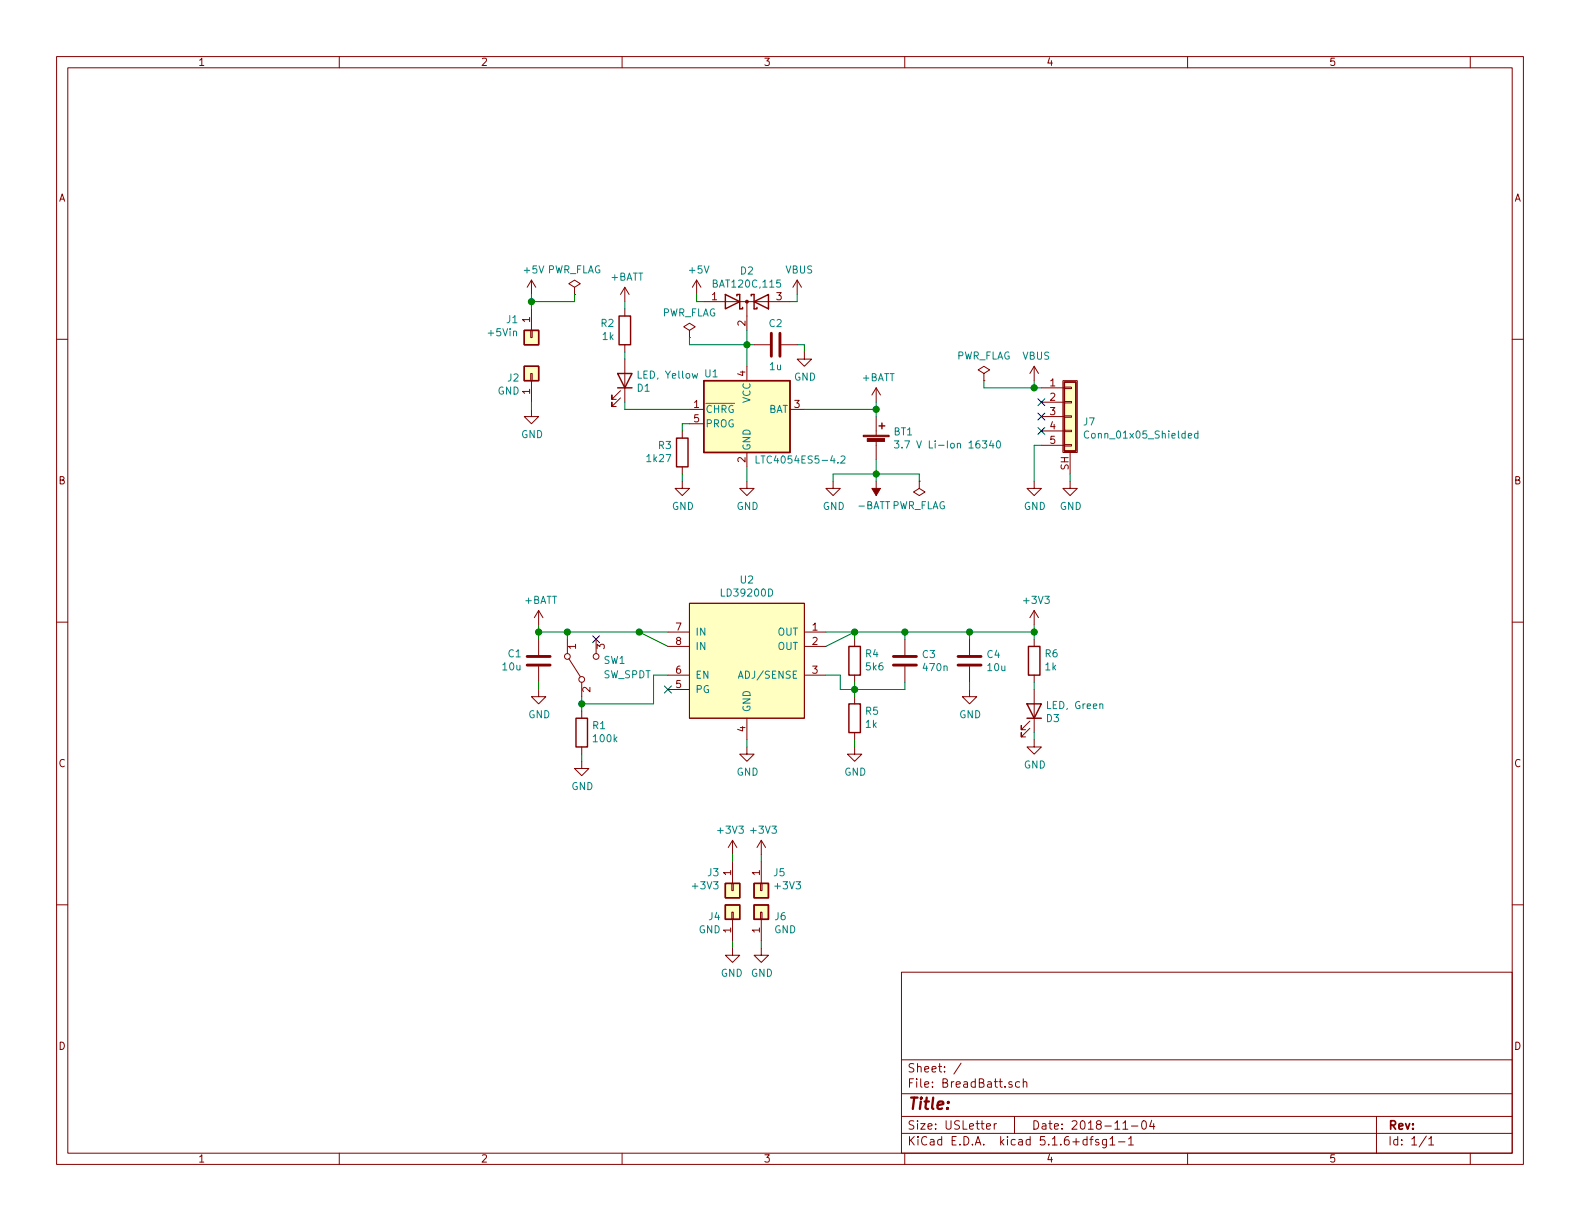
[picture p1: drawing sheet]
EESchema Schematic File Version 4
LIBS:BreadBatt-cache
EELAYER 26 0
EELAYER END
$Descr USLetter 11000 8500
encoding utf-8
Sheet 1 1
Title ""
Date "2018-11-04"
Rev ""
Comp ""
Comment1 ""
Comment2 ""
Comment3 ""
Comment4 ""
$EndDescr
$Comp
L Battery_Management:LTC4054ES5-4.2 U1
U 1 1
P 5200 2850
F 0 "U1" H 4900 3100 50  0000 L CNN
F 1 "LTC4054ES5-4.2" H 5250 2500 50  0000 L CNN
F 2 "Package_TO_SOT_SMD:TSOT-23-5" H 5200 2350 50  0001 C CNN
F 3 "http://cds.linear.com/docs/en/datasheet/405442xf.pdf" H 5200 2750 50  0001 C CNN
F 4 "Digi-Key" H 5200 2850 50  0001 C CNN "Vendor"
F 5 "LTC4054ES5-4.2#TRMPBFCT-ND" H 5200 2850 50  0001 C CNN "Vendor Part Number"
F 6 "Linear Technology/Analog Devices" H 5200 2850 50  0001 C CNN "Manufacturer"
F 7 "LTC4054ES5-4.2#TRMPBF" H 5200 2850 50  0001 C CNN "Manufacturer Part Number"
	1    5200 2850
	1    0    0    -1  
$EndComp
$Comp
L power:GND #PWR011
U 1 1
P 5200 3350
F 0 "#PWR011" H 5200 3100 50  0001 C CNN
F 1 "GND" H 5205 3177 50  0000 C CNN
F 2 "" H 5200 3350 50  0001 C CNN
F 3 "" H 5200 3350 50  0001 C CNN
	1    5200 3350
	1    0    0    -1  
$EndComp
Wire Wire Line
	5200 3350 5200 3250
$Comp
L Connector_Generic_Shielded:Conn_01x05_Shielded J7
U 1 1
P 7450 2900
F 0 "J7" H 7537 2865 50  0000 L CNN
F 1 "Conn_01x05_Shielded" H 7537 2774 50  0000 L CNN
F 2 "Connector_USB:USB_Micro-B_Molex-105017-0001" H 7450 2900 50  0001 C CNN
F 3 "~" H 7450 2900 50  0001 C CNN
F 4 "Digi-Key" H 7450 2900 50  0001 C CNN "Vendor"
F 5 "WM1399CT-ND" H 7450 2900 50  0001 C CNN "Vendor Part Number"
F 6 "Molex, LLC" H 7450 2900 50  0001 C CNN "Manufacturer"
F 7 "1050170001" H 7450 2900 50  0001 C CNN "Manufacturer Part Number"
	1    7450 2900
	1    0    0    -1  
$EndComp
$Comp
L power:GND #PWR026
U 1 1
P 7450 3350
F 0 "#PWR026" H 7450 3100 50  0001 C CNN
F 1 "GND" H 7455 3177 50  0000 C CNN
F 2 "" H 7450 3350 50  0001 C CNN
F 3 "" H 7450 3350 50  0001 C CNN
	1    7450 3350
	1    0    0    -1  
$EndComp
Wire Wire Line
	7450 3350 7450 3300
$Comp
L power:VBUS #PWR015
U 1 1
P 5550 2050
F 0 "#PWR015" H 5550 1900 50  0001 C CNN
F 1 "VBUS" H 5565 2223 50  0000 C CNN
F 2 "" H 5550 2050 50  0001 C CNN
F 3 "" H 5550 2050 50  0001 C CNN
	1    5550 2050
	1    0    0    -1  
$EndComp
$Comp
L power:VBUS #PWR022
U 1 1
P 7200 2650
F 0 "#PWR022" H 7200 2500 50  0001 C CNN
F 1 "VBUS" H 7215 2823 50  0000 C CNN
F 2 "" H 7200 2650 50  0001 C CNN
F 3 "" H 7200 2650 50  0001 C CNN
	1    7200 2650
	1    0    0    -1  
$EndComp
Wire Wire Line
	7200 2650 7200 2700
Wire Wire Line
	7200 2700 7250 2700
NoConn ~ 7250 2800
NoConn ~ 7250 2900
NoConn ~ 7250 3000
Wire Wire Line
	7250 3100 7200 3100
Wire Wire Line
	7200 3100 7200 3350
$Comp
L power:GND #PWR023
U 1 1
P 7200 3350
F 0 "#PWR023" H 7200 3100 50  0001 C CNN
F 1 "GND" H 7205 3177 50  0000 C CNN
F 2 "" H 7200 3350 50  0001 C CNN
F 3 "" H 7200 3350 50  0001 C CNN
	1    7200 3350
	1    0    0    -1  
$EndComp
Wire Wire Line
	5550 2050 5550 2100
$Comp
L Device:D_Schottky_x2_KCom_AKA D2
U 1 1
P 5200 2100
F 0 "D2" H 5200 2316 50  0000 C CNN
F 1 "BAT120C,115" H 5200 2225 50  0000 C CNN
F 2 "Package_TO_SOT_SMD:SOT-223-3_TabPin2" H 5200 2100 50  0001 C CNN
F 3 "https://assets.nexperia.com/documents/data-sheet/BAT120_SERIES.pdf" H 5200 2100 50  0001 C CNN
F 4 "Digi-Key" H 5200 2100 50  0001 C CNN "Vendor"
F 5 "1727-5450-1-ND" H 5200 2100 50  0001 C CNN "Vendor Part Number"
F 6 "Nexperia USA Inc." H 5200 2100 50  0001 C CNN "Manufacturer"
F 7 "BAT120C,115" H 5200 2100 50  0001 C CNN "Manufacturer Part Number"
	1    5200 2100
	1    0    0    -1  
$EndComp
Wire Wire Line
	5550 2100 5500 2100
$Comp
L power:+BATT #PWR019
U 1 1
P 6100 2800
F 0 "#PWR019" H 6100 2650 50  0001 C CNN
F 1 "+BATT" H 6115 2973 50  0000 C CNN
F 2 "" H 6100 2800 50  0001 C CNN
F 3 "" H 6100 2800 50  0001 C CNN
	1    6100 2800
	1    0    0    -1  
$EndComp
$Comp
L power:-BATT #PWR020
U 1 1
P 6100 3350
F 0 "#PWR020" H 6100 3200 50  0001 C CNN
F 1 "-BATT" H 6115 3523 50  0000 C CNN
F 2 "" H 6100 3350 50  0001 C CNN
F 3 "" H 6100 3350 50  0001 C CNN
	1    6100 3350
	-1   0    0    1   
$EndComp
$Comp
L Device:Battery_Cell BT1
U 1 1
P 6100 3100
F 0 "BT1" H 6218 3196 50  0000 L CNN
F 1 "3.7 V Li-Ion 16340" H 6218 3105 50  0000 L CNN
F 2 "KiCad:BHC-CR123A" V 6100 3160 50  0001 C CNN
F 3 "http://shogyo.com/wp-content/themes/shogyo/pdf/bhc-cr123a(revised).pdf" V 6100 3160 50  0001 C CNN
F 4 "Shogyo International Corp." H 6100 3100 50  0001 C CNN "Manufacturer"
F 5 "BHC-CR123A" H 6100 3100 50  0001 C CNN "Manufacturer Part Number"
	1    6100 3100
	1    0    0    -1  
$EndComp
Wire Wire Line
	6100 2900 6100 2850
Wire Wire Line
	6100 3200 6100 3300
Wire Wire Line
	6100 2850 5600 2850
Connection ~ 6100 2850
Wire Wire Line
	6100 2850 6100 2800
Wire Wire Line
	6100 3300 5800 3300
Wire Wire Line
	5800 3300 5800 3350
Connection ~ 6100 3300
Wire Wire Line
	6100 3300 6100 3350
$Comp
L power:GND #PWR017
U 1 1
P 5800 3350
F 0 "#PWR017" H 5800 3100 50  0001 C CNN
F 1 "GND" H 5805 3177 50  0000 C CNN
F 2 "" H 5800 3350 50  0001 C CNN
F 3 "" H 5800 3350 50  0001 C CNN
	1    5800 3350
	1    0    0    -1  
$EndComp
$Comp
L Device:R R3
U 1 1
P 4750 3150
F 0 "R3" H 4681 3104 50  0000 R CNN
F 1 "1k27" H 4681 3195 50  0000 R CNN
F 2 "Resistor_SMD:R_0402_1005Metric" V 4680 3150 50  0001 C CNN
F 3 "~" H 4750 3150 50  0001 C CNN
F 4 "Digi-Key" H 4750 3150 50  0001 C CNN "Vendor"
F 5 "P1.27KLCT-ND" H 4750 3150 50  0001 C CNN "Vendor Part Number"
F 6 "Panasonic Electronic Components" H 4750 3150 50  0001 C CNN "Manufacturer"
F 7 "ERJ-2RKF1271X" H 4750 3150 50  0001 C CNN "Manufacturer Part Number"
	1    4750 3150
	1    0    0    1   
$EndComp
Wire Wire Line
	4750 3000 4750 2950
Wire Wire Line
	4750 2950 4800 2950
Wire Wire Line
	4750 3300 4750 3350
$Comp
L power:GND #PWR07
U 1 1
P 4750 3350
F 0 "#PWR07" H 4750 3100 50  0001 C CNN
F 1 "GND" H 4755 3177 50  0000 C CNN
F 2 "" H 4750 3350 50  0001 C CNN
F 3 "" H 4750 3350 50  0001 C CNN
	1    4750 3350
	1    0    0    -1  
$EndComp
$Comp
L Device:C C2
U 1 1
P 5400 2400
F 0 "C2" V 5250 2400 50  0000 C CNN
F 1 "1u" V 5550 2400 50  0000 C CNN
F 2 "Capacitor_SMD:C_0402_1005Metric" H 5438 2250 50  0001 C CNN
F 3 "~" H 5400 2400 50  0001 C CNN
F 4 "Digi-Key" H 5400 2400 50  0001 C CNN "Vendor"
F 5 "445-13181-1-ND" H 5400 2400 50  0001 C CNN "Vendor Part Number"
F 6 "TDK Corporation" H 5400 2400 50  0001 C CNN "Manufacturer"
F 7 "CGB2A1X5R1C105K033BC" H 5400 2400 50  0001 C CNN "Manufacturer Part Number"
	1    5400 2400
	0    1    1    0   
$EndComp
$Comp
L power:GND #PWR016
U 1 1
P 5600 2450
F 0 "#PWR016" H 5600 2200 50  0001 C CNN
F 1 "GND" H 5605 2277 50  0000 C CNN
F 2 "" H 5600 2450 50  0001 C CNN
F 3 "" H 5600 2450 50  0001 C CNN
	1    5600 2450
	1    0    0    -1  
$EndComp
Wire Wire Line
	5600 2450 5600 2400
Wire Wire Line
	5600 2400 5550 2400
Wire Wire Line
	5250 2400 5200 2400
Wire Wire Line
	5200 2400 5200 2550
Wire Wire Line
	5200 2300 5200 2400
Connection ~ 5200 2400
$Comp
L Device:LED D3
U 1 1
P 7200 4950
F 0 "D3" V 7145 5028 50  0000 L CNN
F 1 "LED, Green" V 7236 5028 50  0000 L CNN
F 2 "LED_SMD:LED_0402_1005Metric" H 7200 4950 50  0001 C CNN
F 3 "~" H 7200 4950 50  0001 C CNN
F 4 "Digi-Key" H 7200 4950 50  0001 C CNN "Vendor"
F 5 "732-11992-1-ND" H 7200 4950 50  0001 C CNN "Vendor Part Number"
F 6 "Wurth Electronics Inc." H 7200 4950 50  0001 C CNN "Manufacturer"
F 7 "150040VS73240" H 7200 4950 50  0001 C CNN "Manufacturer Part Number"
	1    7200 4950
	0    1    -1   0   
$EndComp
$Comp
L Device:LED D1
U 1 1
P 4350 2650
F 0 "D1" V 4295 2729 50  0000 L CNN
F 1 "LED, Yellow" V 4386 2729 50  0000 L CNN
F 2 "LED_SMD:LED_0402_1005Metric" H 4350 2650 50  0001 C CNN
F 3 "~" H 4350 2650 50  0001 C CNN
F 4 "Digi-Key" H 4350 2650 50  0001 C CNN "Vendor"
F 5 "732-11993-1-ND" H 4350 2650 50  0001 C CNN "Vendor Part Number"
F 6 "Wurth Electronics Inc." H 4350 2650 50  0001 C CNN "Manufacturer"
F 7 "150040YS73240" H 4350 2650 50  0001 C CNN "Manufacturer Part Number"
	1    4350 2650
	0    1    -1   0   
$EndComp
$Comp
L power:+5V #PWR08
U 1 1
P 4850 2050
F 0 "#PWR08" H 4850 1900 50  0001 C CNN
F 1 "+5V" H 4865 2223 50  0000 C CNN
F 2 "" H 4850 2050 50  0001 C CNN
F 3 "" H 4850 2050 50  0001 C CNN
	1    4850 2050
	1    0    0    -1  
$EndComp
Wire Wire Line
	4850 2050 4850 2100
Wire Wire Line
	4850 2100 4900 2100
$Comp
L Device:R R6
U 1 1
P 7200 4600
F 0 "R6" H 7131 4554 50  0000 R CNN
F 1 "1k" H 7131 4645 50  0000 R CNN
F 2 "Resistor_SMD:R_0402_1005Metric" V 7130 4600 50  0001 C CNN
F 3 "~" H 7200 4600 50  0001 C CNN
F 4 "Digi-Key" H 7200 4600 50  0001 C CNN "Vendor"
F 5 "1276-3430-1-ND" H 7200 4600 50  0001 C CNN "Vendor Part Number"
F 6 "Samsung Electro-Mechanics" H 7200 4600 50  0001 C CNN "Manufacturer"
F 7 "RC1005F102CS" H 7200 4600 50  0001 C CNN "Manufacturer Part Number"
	1    7200 4600
	-1   0    0    1   
$EndComp
$Comp
L Device:R R2
U 1 1
P 4350 2300
F 0 "R2" H 4281 2254 50  0000 R CNN
F 1 "1k" H 4281 2345 50  0000 R CNN
F 2 "Resistor_SMD:R_0402_1005Metric" V 4280 2300 50  0001 C CNN
F 3 "~" H 4350 2300 50  0001 C CNN
F 4 "Digi-Key" H 4350 2300 50  0001 C CNN "Vendor"
F 5 "1276-3430-1-ND" H 4350 2300 50  0001 C CNN "Vendor Part Number"
F 6 "Samsung Electro-Mechanics" H 4350 2300 50  0001 C CNN "Manufacturer"
F 7 "RC1005F102CS" H 4350 2300 50  0001 C CNN "Manufacturer Part Number"
	1    4350 2300
	1    0    0    1   
$EndComp
Wire Wire Line
	7200 4750 7200 4800
Wire Wire Line
	4350 2450 4350 2500
Wire Wire Line
	4350 2850 4350 2800
Wire Wire Line
	4350 2850 4800 2850
$Comp
L power:GND #PWR025
U 1 1
P 7200 5150
F 0 "#PWR025" H 7200 4900 50  0001 C CNN
F 1 "GND" H 7205 4977 50  0000 C CNN
F 2 "" H 7200 5150 50  0001 C CNN
F 3 "" H 7200 5150 50  0001 C CNN
	1    7200 5150
	1    0    0    -1  
$EndComp
Wire Wire Line
	7200 5150 7200 5100
$Comp
L power:+BATT #PWR06
U 1 1
P 4350 2100
F 0 "#PWR06" H 4350 1950 50  0001 C CNN
F 1 "+BATT" H 4365 2273 50  0000 C CNN
F 2 "" H 4350 2100 50  0001 C CNN
F 3 "" H 4350 2100 50  0001 C CNN
	1    4350 2100
	1    0    0    -1  
$EndComp
Wire Wire Line
	4350 2150 4350 2100
Wire Wire Line
	7200 4450 7200 4400
$Comp
L KiCad:LD39200D U2
U 1 1
P 5200 4600
F 0 "U2" H 5200 5165 50  0000 C CNN
F 1 "LD39200D" H 5200 5074 50  0000 C CNN
F 2 "Package_DFN_QFN:DFN-8-1EP_4x4mm_P0.8mm_EP2.5x3.6mm" H 4750 4950 50  0001 C CNN
F 3 "https://www.st.com/content/ccc/resource/technical/document/datasheet/4b/e6/2e/a4/16/04/46/9d/DM00102135.pdf/files/DM00102135.pdf/jcr:content/translations/en.DM00102135.pdf" H 4850 5050 50  0001 C CNN
F 4 "Digi-Key" H 5200 4600 50  0001 C CNN "Vendor"
F 5 "497-14961-1-ND" H 5200 4600 50  0001 C CNN "Vendor Part Number"
F 6 "STMicroelectronics" H 5150 5350 50  0001 C CNN "Manufacturer"
F 7 "LD39200DPUR" H 5200 4600 50  0001 C CNN "Manufacturer Part Number"
	1    5200 4600
	1    0    0    -1  
$EndComp
$Comp
L power:GND #PWR012
U 1 1
P 5200 5200
F 0 "#PWR012" H 5200 4950 50  0001 C CNN
F 1 "GND" H 5205 5027 50  0000 C CNN
F 2 "" H 5200 5200 50  0001 C CNN
F 3 "" H 5200 5200 50  0001 C CNN
	1    5200 5200
	1    0    0    -1  
$EndComp
Wire Wire Line
	5200 5200 5200 5150
$Comp
L Device:R R5
U 1 1
P 5950 5000
F 0 "R5" H 5881 4954 50  0000 R CNN
F 1 "1k" H 5881 5045 50  0000 R CNN
F 2 "Resistor_SMD:R_0402_1005Metric" V 5880 5000 50  0001 C CNN
F 3 "~" H 5950 5000 50  0001 C CNN
F 4 "Digi-Key" H 5950 5000 50  0001 C CNN "Vendor"
F 5 "1276-3430-1-ND" H 5950 5000 50  0001 C CNN "Vendor Part Number"
F 6 "Samsung Electro-Mechanics" H 5950 5000 50  0001 C CNN "Manufacturer"
F 7 "RC1005F102CS" H 5950 5000 50  0001 C CNN "Manufacturer Part Number"
	1    5950 5000
	-1   0    0    1   
$EndComp
$Comp
L Device:R R4
U 1 1
P 5950 4600
F 0 "R4" H 5881 4554 50  0000 R CNN
F 1 "5k6" H 5881 4645 50  0000 R CNN
F 2 "Resistor_SMD:R_0402_1005Metric" V 5880 4600 50  0001 C CNN
F 3 "~" H 5950 4600 50  0001 C CNN
F 4 "Digi-Key" H 5950 4600 50  0001 C CNN "Vendor"
F 5 "311-5.6KJRCT-ND" H 5950 4600 50  0001 C CNN "Vendor Part Number"
F 6 "Yageo" H 5950 4600 50  0001 C CNN "Manufacturer"
F 7 "RC0402JR-075K6L" H 5950 4600 50  0001 C CNN "Manufacturer Part Number"
	1    5950 4600
	-1   0    0    1   
$EndComp
$Comp
L power:+BATT #PWR03
U 1 1
P 3750 4350
F 0 "#PWR03" H 3750 4200 50  0001 C CNN
F 1 "+BATT" H 3765 4523 50  0000 C CNN
F 2 "" H 3750 4350 50  0001 C CNN
F 3 "" H 3750 4350 50  0001 C CNN
	1    3750 4350
	1    0    0    -1  
$EndComp
$Comp
L Device:C C1
U 1 1
P 3750 4600
F 0 "C1" H 3635 4554 50  0000 R CNN
F 1 "10u" H 3635 4645 50  0000 R CNN
F 2 "Capacitor_SMD:C_0603_1608Metric" H 3788 4450 50  0001 C CNN
F 3 "~" H 3750 4600 50  0001 C CNN
F 4 "Digi-Key" H 3750 4600 50  0001 C CNN "Vendor"
F 5 "1276-6827-1-ND" H 3750 4600 50  0001 C CNN "Vendor Part Number"
F 6 "Samsung Electro-Mechanics" H 3750 4600 50  0001 C CNN "Manufacturer"
F 7 "CL10X106MQ8NNNC" H 3750 4600 50  0001 C CNN "Manufacturer Part Number"
	1    3750 4600
	1    0    0    1   
$EndComp
$Comp
L Device:C C3
U 1 1
P 6300 4600
F 0 "C3" H 6415 4646 50  0000 L CNN
F 1 "470n" H 6415 4555 50  0000 L CNN
F 2 "Capacitor_SMD:C_0402_1005Metric" H 6338 4450 50  0001 C CNN
F 3 "~" H 6300 4600 50  0001 C CNN
F 4 "Digi-Key" H 6300 4600 50  0001 C CNN "Vendor"
F 5 "1276-1752-1-ND" H 6300 4600 50  0001 C CNN "Vendor Part Number"
F 6 "Samsung Electro-Mechanics" H 6300 4600 50  0001 C CNN "Manufacturer"
F 7 "CL05F474ZQ5NNNC" H 6300 4600 50  0001 C CNN "Manufacturer Part Number"
	1    6300 4600
	1    0    0    -1  
$EndComp
$Comp
L Device:C C4
U 1 1
P 6750 4600
F 0 "C4" H 6865 4646 50  0000 L CNN
F 1 "10u" H 6865 4555 50  0000 L CNN
F 2 "Capacitor_SMD:C_0603_1608Metric" H 6788 4450 50  0001 C CNN
F 3 "~" H 6750 4600 50  0001 C CNN
F 4 "Digi-Key" H 6750 4600 50  0001 C CNN "Vendor"
F 5 "1276-6827-1-ND" H 6750 4600 50  0001 C CNN "Vendor Part Number"
F 6 "Samsung Electro-Mechanics" H 6750 4600 50  0001 C CNN "Manufacturer"
F 7 "CL10X106MQ8NNNC" H 6750 4600 50  0001 C CNN "Manufacturer Part Number"
	1    6750 4600
	1    0    0    -1  
$EndComp
Wire Wire Line
	5750 4700 5850 4700
Wire Wire Line
	5850 4700 5850 4800
Wire Wire Line
	5850 4800 5950 4800
Wire Wire Line
	5950 4800 5950 4750
Wire Wire Line
	5950 4850 5950 4800
Connection ~ 5950 4800
Wire Wire Line
	5950 4450 5950 4400
Wire Wire Line
	5950 4400 5750 4500
Wire Wire Line
	6300 4450 6300 4400
Wire Wire Line
	6300 4400 5950 4400
Connection ~ 5950 4400
Wire Wire Line
	5750 4400 5950 4400
Wire Wire Line
	6750 4450 6750 4400
Wire Wire Line
	6750 4400 6300 4400
Connection ~ 6300 4400
Wire Wire Line
	6300 4750 6300 4800
Wire Wire Line
	6300 4800 5950 4800
$Comp
L power:GND #PWR021
U 1 1
P 6750 4800
F 0 "#PWR021" H 6750 4550 50  0001 C CNN
F 1 "GND" H 6755 4627 50  0000 C CNN
F 2 "" H 6750 4800 50  0001 C CNN
F 3 "" H 6750 4800 50  0001 C CNN
	1    6750 4800
	1    0    0    -1  
$EndComp
Wire Wire Line
	6750 4800 6750 4750
$Comp
L power:GND #PWR018
U 1 1
P 5950 5200
F 0 "#PWR018" H 5950 4950 50  0001 C CNN
F 1 "GND" H 5955 5027 50  0000 C CNN
F 2 "" H 5950 5200 50  0001 C CNN
F 3 "" H 5950 5200 50  0001 C CNN
	1    5950 5200
	1    0    0    -1  
$EndComp
Wire Wire Line
	5950 5200 5950 5150
NoConn ~ 4650 4800
$Comp
L power:GND #PWR04
U 1 1
P 3750 4800
F 0 "#PWR04" H 3750 4550 50  0001 C CNN
F 1 "GND" H 3755 4627 50  0000 C CNN
F 2 "" H 3750 4800 50  0001 C CNN
F 3 "" H 3750 4800 50  0001 C CNN
	1    3750 4800
	1    0    0    -1  
$EndComp
Wire Wire Line
	3750 4800 3750 4750
Connection ~ 4450 4400
$Comp
L Device:R R1
U 1 1
P 4050 5100
F 0 "R1" H 3981 5054 50  0000 R CNN
F 1 "100k" H 3981 5145 50  0000 R CNN
F 2 "Resistor_SMD:R_0402_1005Metric" V 3980 5100 50  0001 C CNN
F 3 "~" H 4050 5100 50  0001 C CNN
F 4 "Digi-Key" H 4050 5100 50  0001 C CNN "Vendor"
F 5 "1276-3431-1-ND" H 4050 5100 50  0001 C CNN "Vendor Part Number"
F 6 "Samsung Electro-Mechanics" H 4050 5100 50  0001 C CNN "Manufacturer"
F 7 "RC1005F103CS" H 4050 5100 50  0001 C CNN "Manufacturer Part Number"
	1    4050 5100
	-1   0    0    1   
$EndComp
Wire Wire Line
	4450 4400 4650 4500
Wire Wire Line
	4450 4400 4650 4400
Wire Wire Line
	4650 4700 4550 4700
Wire Wire Line
	4050 5250 4050 5300
$Comp
L power:GND #PWR05
U 1 1
P 4050 5300
F 0 "#PWR05" H 4050 5050 50  0001 C CNN
F 1 "GND" H 4055 5127 50  0000 C CNN
F 2 "" H 4050 5300 50  0001 C CNN
F 3 "" H 4050 5300 50  0001 C CNN
	1    4050 5300
	1    0    0    -1  
$EndComp
Wire Wire Line
	3750 4350 3750 4400
Wire Wire Line
	4450 4400 3950 4400
Connection ~ 3750 4400
Wire Wire Line
	3750 4400 3750 4450
Wire Wire Line
	3950 4450 3950 4400
Connection ~ 3950 4400
Wire Wire Line
	3950 4400 3750 4400
Wire Wire Line
	4050 4850 4050 4900
Wire Wire Line
	4050 4900 4550 4900
Wire Wire Line
	4550 4700 4550 4900
Wire Wire Line
	4050 4950 4050 4900
Connection ~ 4050 4900
Wire Wire Line
	6750 4400 7200 4400
Connection ~ 6750 4400
Connection ~ 7200 4400
Wire Wire Line
	7200 4400 7200 4350
$Comp
L power:+3V3 #PWR024
U 1 1
P 7200 4350
F 0 "#PWR024" H 7200 4200 50  0001 C CNN
F 1 "+3V3" H 7215 4523 50  0000 C CNN
F 2 "" H 7200 4350 50  0001 C CNN
F 3 "" H 7200 4350 50  0001 C CNN
	1    7200 4350
	1    0    0    -1  
$EndComp
$Comp
L power:+5V #PWR01
U 1 1
P 3700 2050
F 0 "#PWR01" H 3700 1900 50  0001 C CNN
F 1 "+5V" H 3715 2223 50  0000 C CNN
F 2 "" H 3700 2050 50  0001 C CNN
F 3 "" H 3700 2050 50  0001 C CNN
	1    3700 2050
	1    0    0    -1  
$EndComp
$Comp
L power:GND #PWR02
U 1 1
P 3700 2850
F 0 "#PWR02" H 3700 2600 50  0001 C CNN
F 1 "GND" H 3705 2677 50  0000 C CNN
F 2 "" H 3700 2850 50  0001 C CNN
F 3 "" H 3700 2850 50  0001 C CNN
	1    3700 2850
	1    0    0    -1  
$EndComp
$Comp
L power:PWR_FLAG #FLG03
U 1 1
P 6400 3350
F 0 "#FLG03" H 6400 3425 50  0001 C CNN
F 1 "PWR_FLAG" H 6400 3523 50  0000 C CNN
F 2 "" H 6400 3350 50  0001 C CNN
F 3 "~" H 6400 3350 50  0001 C CNN
	1    6400 3350
	-1   0    0    1   
$EndComp
Wire Wire Line
	6400 3350 6400 3300
Wire Wire Line
	6400 3300 6100 3300
$Comp
L power:PWR_FLAG #FLG01
U 1 1
P 4000 2050
F 0 "#FLG01" H 4000 2125 50  0001 C CNN
F 1 "PWR_FLAG" H 4000 2224 50  0000 C CNN
F 2 "" H 4000 2050 50  0001 C CNN
F 3 "~" H 4000 2050 50  0001 C CNN
	1    4000 2050
	1    0    0    -1  
$EndComp
$Comp
L power:PWR_FLAG #FLG04
U 1 1
P 6850 2650
F 0 "#FLG04" H 6850 2725 50  0001 C CNN
F 1 "PWR_FLAG" H 6850 2824 50  0000 C CNN
F 2 "" H 6850 2650 50  0001 C CNN
F 3 "~" H 6850 2650 50  0001 C CNN
	1    6850 2650
	1    0    0    -1  
$EndComp
Wire Wire Line
	6850 2650 6850 2700
Wire Wire Line
	6850 2700 7200 2700
Connection ~ 7200 2700
$Comp
L power:PWR_FLAG #FLG02
U 1 1
P 4800 2350
F 0 "#FLG02" H 4800 2425 50  0001 C CNN
F 1 "PWR_FLAG" H 4800 2524 50  0000 C CNN
F 2 "" H 4800 2350 50  0001 C CNN
F 3 "~" H 4800 2350 50  0001 C CNN
	1    4800 2350
	1    0    0    -1  
$EndComp
Wire Wire Line
	4800 2350 4800 2400
Wire Wire Line
	4800 2400 5200 2400
$Comp
L Connector_Generic:Conn_01x01 J3
U 1 1
P 5100 6200
F 0 "J3" V 4973 6112 50  0000 R CNN
F 1 "+3V3" V 5064 6112 50  0000 R CNN
F 2 "TestPoint:TestPoint_THTPad_2.0x2.0mm_Drill1.0mm" H 5100 6200 50  0001 C CNN
F 3 "~" H 5100 6200 50  0001 C CNN
	1    5100 6200
	0    1    1    0   
$EndComp
$Comp
L Connector_Generic:Conn_01x01 J5
U 1 1
P 5300 6200
F 0 "J5" V 5173 6280 50  0000 L CNN
F 1 "+3V3" V 5264 6280 50  0000 L CNN
F 2 "TestPoint:TestPoint_THTPad_2.0x2.0mm_Drill1.0mm" H 5300 6200 50  0001 C CNN
F 3 "~" H 5300 6200 50  0001 C CNN
	1    5300 6200
	0    1    1    0   
$EndComp
$Comp
L Connector_Generic:Conn_01x01 J4
U 1 1
P 5100 6350
F 0 "J4" V 5066 6430 50  0000 L CNN
F 1 "GND" V 4975 6430 50  0000 L CNN
F 2 "TestPoint:TestPoint_THTPad_D2.0mm_Drill1.0mm" H 5100 6350 50  0001 C CNN
F 3 "~" H 5100 6350 50  0001 C CNN
	1    5100 6350
	0    -1   -1   0   
$EndComp
$Comp
L Connector_Generic:Conn_01x01 J6
U 1 1
P 5300 6350
F 0 "J6" V 5266 6262 50  0000 R CNN
F 1 "GND" V 5175 6262 50  0000 R CNN
F 2 "TestPoint:TestPoint_THTPad_D2.0mm_Drill1.0mm" H 5300 6350 50  0001 C CNN
F 3 "~" H 5300 6350 50  0001 C CNN
	1    5300 6350
	0    -1   -1   0   
$EndComp
$Comp
L power:+3V3 #PWR09
U 1 1
P 5100 5950
F 0 "#PWR09" H 5100 5800 50  0001 C CNN
F 1 "+3V3" H 5115 6123 50  0000 C CNN
F 2 "" H 5100 5950 50  0001 C CNN
F 3 "" H 5100 5950 50  0001 C CNN
	1    5100 5950
	-1   0    0    -1  
$EndComp
$Comp
L power:GND #PWR010
U 1 1
P 5100 6600
F 0 "#PWR010" H 5100 6350 50  0001 C CNN
F 1 "GND" H 5105 6427 50  0000 C CNN
F 2 "" H 5100 6600 50  0001 C CNN
F 3 "" H 5100 6600 50  0001 C CNN
	1    5100 6600
	-1   0    0    -1  
$EndComp
Wire Wire Line
	5100 6600 5100 6550
Wire Wire Line
	5100 6000 5100 5950
$Comp
L power:+3V3 #PWR013
U 1 1
P 5300 5950
F 0 "#PWR013" H 5300 5800 50  0001 C CNN
F 1 "+3V3" H 5315 6123 50  0000 C CNN
F 2 "" H 5300 5950 50  0001 C CNN
F 3 "" H 5300 5950 50  0001 C CNN
	1    5300 5950
	1    0    0    -1  
$EndComp
Wire Wire Line
	5300 6000 5300 5950
$Comp
L power:GND #PWR014
U 1 1
P 5300 6600
F 0 "#PWR014" H 5300 6350 50  0001 C CNN
F 1 "GND" H 5305 6427 50  0000 C CNN
F 2 "" H 5300 6600 50  0001 C CNN
F 3 "" H 5300 6600 50  0001 C CNN
	1    5300 6600
	1    0    0    -1  
$EndComp
Wire Wire Line
	5300 6600 5300 6550
$Comp
L Connector_Generic:Conn_01x01 J1
U 1 1
P 3700 2350
F 0 "J1" V 3573 2262 50  0000 R CNN
F 1 "+5Vin" V 3664 2262 50  0000 R CNN
F 2 "TestPoint:TestPoint_THTPad_2.0x2.0mm_Drill1.0mm" H 3700 2350 50  0001 C CNN
F 3 "~" H 3700 2350 50  0001 C CNN
	1    3700 2350
	0    1    1    0   
$EndComp
$Comp
L Connector_Generic:Conn_01x01 J2
U 1 1
P 3700 2600
F 0 "J2" V 3666 2680 50  0000 L CNN
F 1 "GND" V 3575 2680 50  0000 L CNN
F 2 "TestPoint:TestPoint_THTPad_D2.0mm_Drill1.0mm" H 3700 2600 50  0001 C CNN
F 3 "~" H 3700 2600 50  0001 C CNN
	1    3700 2600
	0    -1   -1   0   
$EndComp
Wire Wire Line
	3700 2850 3700 2800
Wire Wire Line
	3700 2050 3700 2100
Wire Wire Line
	4000 2050 4000 2100
Wire Wire Line
	4000 2100 3700 2100
Connection ~ 3700 2100
Wire Wire Line
	3700 2100 3700 2150
$Comp
L Switch:SW_SPDT SW1
U 1 1
P 4050 4650
F 0 "SW1" V 4100 4500 50  0000 R CNN
F 1 "SW_SPDT" V 4000 4500 50  0000 R CNN
F 2 "Button_Switch_SMD:SW_SPDT_CK-JS102011SAQ" H 4050 4650 50  0001 C CNN
F 3 "https://www.ckswitches.com/media/1422/js.pdf" H 4050 4650 50  0001 C CNN
F 4 "Digi-Key" H 4050 4650 50  0001 C CNN "Vendor"
F 5 "401-1999-1-ND" H 4050 4650 50  0001 C CNN "Vendor Part Number"
F 6 "C&K" H 4050 4650 50  0001 C CNN "Manufacturer"
F 7 "JS102011SAQN" H 4050 4650 50  0001 C CNN "Manufacturer Part Number"
	1    4050 4650
	0    -1   -1   0   
$EndComp
NoConn ~ 4150 4450
$EndSCHEMATC
